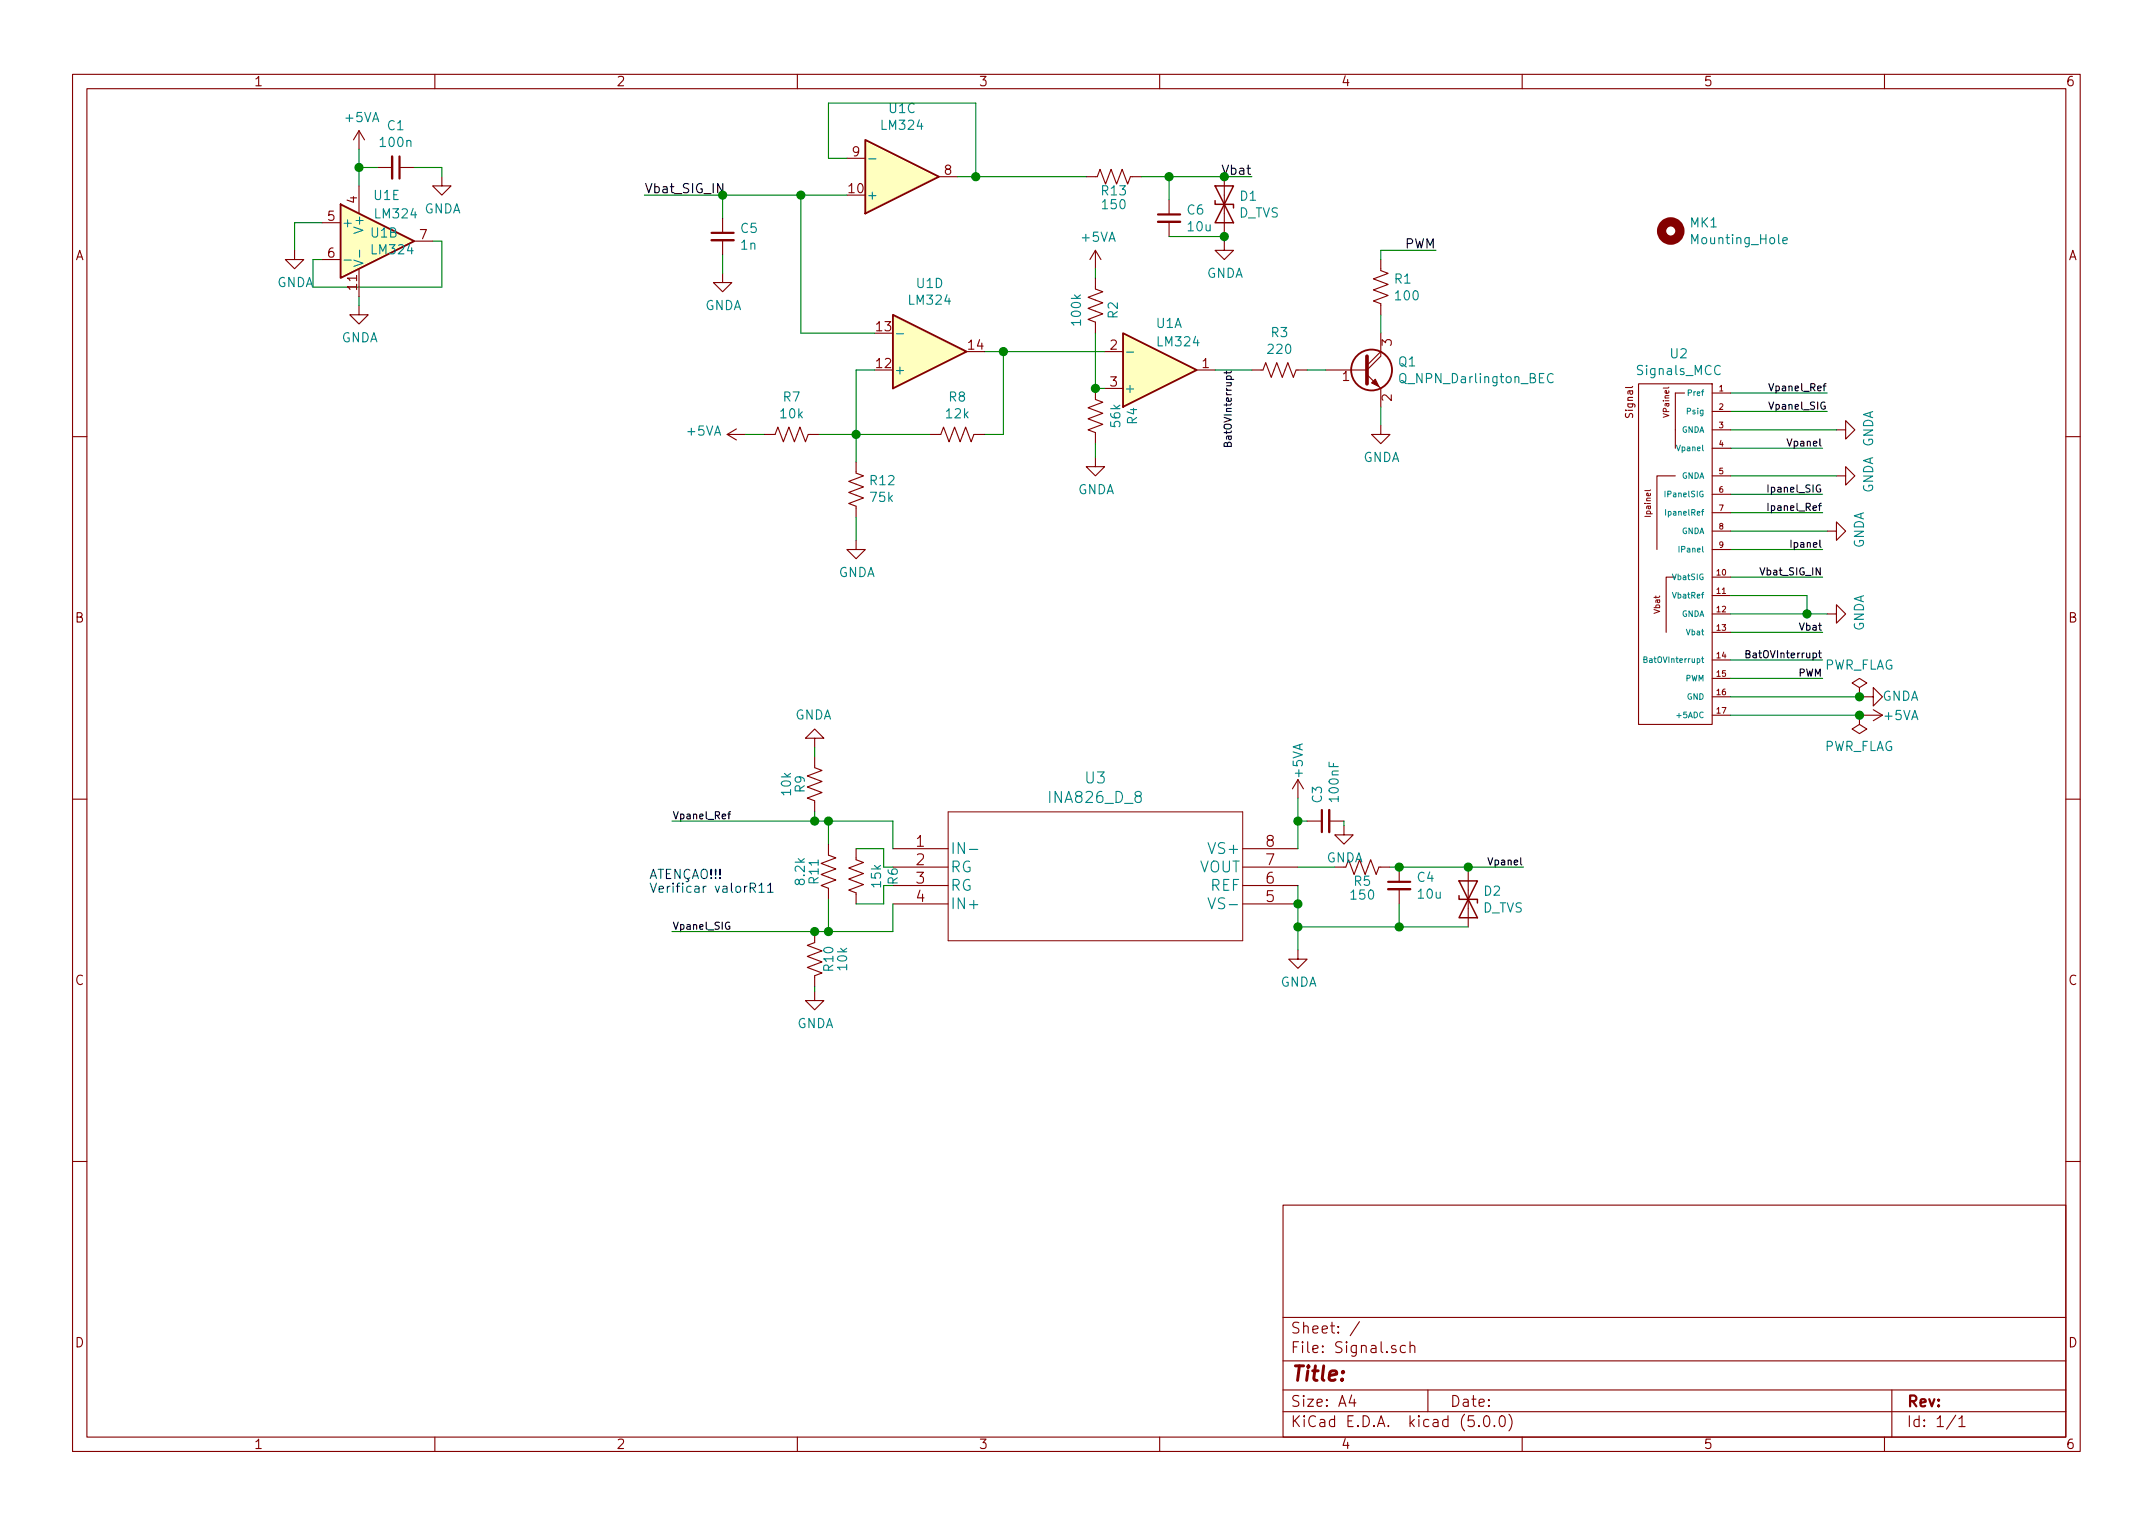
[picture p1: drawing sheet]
EESchema Schematic File Version 4
LIBS:Signal-cache
EELAYER 26 0
EELAYER END
$Descr A4 11693 8268
encoding utf-8
Sheet 1 1
Title ""
Date ""
Rev ""
Comp ""
Comment1 ""
Comment2 ""
Comment3 ""
Comment4 ""
$EndDescr
$Comp
L power:GNDA #PWR0134
U 1 1
P 9975 2325
F 0 "#PWR0134" H 9975 2075 50  0001 C CNN
F 1 "GNDA" H 9980 2152 50  0000 C CNN
F 2 "" H 9975 2325 50  0001 C CNN
F 3 "" H 9975 2325 50  0001 C CNN
	1    9975 2325
	0    -1   -1   0   
$EndComp
Wire Wire Line
	9975 2325 9400 2325
Wire Wire Line
	9900 2425 9400 2425
Wire Wire Line
	9900 2975 9400 2975
Wire Wire Line
	9900 2775 9400 2775
Wire Wire Line
	9900 2675 9400 2675
$Comp
L power:GNDA #PWR0135
U 1 1
P 9975 2575
F 0 "#PWR0135" H 9975 2325 50  0001 C CNN
F 1 "GNDA" H 9980 2402 50  0000 C CNN
F 2 "" H 9975 2575 50  0001 C CNN
F 3 "" H 9975 2575 50  0001 C CNN
	1    9975 2575
	0    -1   -1   0   
$EndComp
Wire Wire Line
	9975 2575 9400 2575
$Comp
L power:GNDA #PWR0136
U 1 1
P 9925 2875
F 0 "#PWR0136" H 9925 2625 50  0001 C CNN
F 1 "GNDA" H 9930 2702 50  0000 C CNN
F 2 "" H 9925 2875 50  0001 C CNN
F 3 "" H 9925 2875 50  0001 C CNN
	1    9925 2875
	0    -1   -1   0   
$EndComp
Wire Wire Line
	9925 2875 9400 2875
$Comp
L power:GNDA #PWR0137
U 1 1
P 9925 3325
F 0 "#PWR0137" H 9925 3075 50  0001 C CNN
F 1 "GNDA" H 9930 3152 50  0000 C CNN
F 2 "" H 9925 3325 50  0001 C CNN
F 3 "" H 9925 3325 50  0001 C CNN
	1    9925 3325
	0    -1   -1   0   
$EndComp
Wire Wire Line
	9925 2125 9400 2125
Wire Wire Line
	9925 2225 9400 2225
Wire Wire Line
	9900 3125 9400 3125
Wire Wire Line
	9900 3425 9400 3425
$Comp
L power:+5VA #PWR0138
U 1 1
P 10125 3875
F 0 "#PWR0138" H 10125 3725 50  0001 C CNN
F 1 "+5VA" V 10125 4075 50  0000 C CNN
F 2 "" H 10125 3875 50  0001 C CNN
F 3 "" H 10125 3875 50  0001 C CNN
	1    10125 3875
	0    1    1    0   
$EndComp
$Comp
L Signal-rescue:Signals_MCC-MCC18-Mcc18-rescue-Mcc18-rescue-Mcc18-rescue-Mcc18-rescue-MCC18-Signal-rescue U2
U 1 1
P 9300 2025
F 0 "U2" H 9119 2140 50  0000 C CNN
F 1 "Signals_MCC" H 9119 2049 50  0000 C CNN
F 2 "Bibliotecas:SignalsBarrapinosGrande" H 9300 2025 50  0001 C CNN
F 3 "" H 9300 2025 50  0001 C CNN
	1    9300 2025
	1    0    0    -1  
$EndComp
Wire Wire Line
	9400 3575 9900 3575
Wire Wire Line
	9400 3675 9900 3675
$Comp
L power:GNDA #PWR0139
U 1 1
P 10125 3775
F 0 "#PWR0139" H 10125 3525 50  0001 C CNN
F 1 "GNDA" V 10125 3575 50  0000 C CNN
F 2 "" H 10125 3775 50  0001 C CNN
F 3 "" H 10125 3775 50  0001 C CNN
	1    10125 3775
	0    -1   -1   0   
$EndComp
Wire Wire Line
	9400 3775 10100 3775
Wire Wire Line
	9400 3325 9815 3325
Wire Wire Line
	9400 3225 9815 3225
Wire Wire Line
	9815 3225 9815 3325
Connection ~ 9815 3325
Wire Wire Line
	9815 3325 9925 3325
$Comp
L Signal-rescue:Mounting_Hole-Mechanical MK1
U 1 1
P 9075 1245
F 0 "MK1" H 9175 1291 50  0000 L CNN
F 1 "Mounting_Hole" H 9175 1200 50  0000 L CNN
F 2 "MountingHole:MountingHole_2.2mm_M2_DIN965_Pad" H 9075 1245 50  0001 C CNN
F 3 "" H 9075 1245 50  0001 C CNN
	1    9075 1245
	1    0    0    -1  
$EndComp
Text Label 9925 2125 2    39   ~ 0
Vpanel_Ref
Text Label 9925 2225 2    39   ~ 0
Vpanel_SIG
Text Label 9900 2425 2    39   ~ 0
Vpanel
Text Label 9900 2675 2    39   ~ 0
Ipanel_SIG
Text Label 9900 2775 2    39   ~ 0
Ipanel_Ref
Text Label 9900 2975 2    39   ~ 0
Ipanel
Text Label 9900 3125 2    39   ~ 0
Vbat_SIG_IN
Text Label 9900 3575 2    39   ~ 0
BatOVInterrupt
Text Label 9900 3425 2    39   ~ 0
Vbat
Text Label 9900 3675 2    39   ~ 0
PWM
$Comp
L power:PWR_FLAG #FLG0101
U 1 1
P 10100 3775
F 0 "#FLG0101" H 10100 3850 50  0001 C CNN
F 1 "PWR_FLAG" H 10100 3949 50  0000 C CNN
F 2 "" H 10100 3775 50  0001 C CNN
F 3 "~" H 10100 3775 50  0001 C CNN
	1    10100 3775
	1    0    0    -1  
$EndComp
Connection ~ 10100 3775
Wire Wire Line
	10100 3775 10125 3775
$Comp
L power:PWR_FLAG #FLG0102
U 1 1
P 10100 3875
F 0 "#FLG0102" H 10100 3950 50  0001 C CNN
F 1 "PWR_FLAG" H 10100 4048 50  0000 C CNN
F 2 "" H 10100 3875 50  0001 C CNN
F 3 "~" H 10100 3875 50  0001 C CNN
	1    10100 3875
	-1   0    0    1   
$EndComp
Wire Wire Line
	10125 3875 10100 3875
Wire Wire Line
	9400 3875 10100 3875
Connection ~ 10100 3875
$Comp
L Signal-rescue:INA826_D_8-INA826AIDR U3
U 1 1
P 4850 4600
F 0 "U3" H 5950 4987 60  0000 C CNN
F 1 "INA826_D_8" H 5950 4881 60  0000 C CNN
F 2 "Package_SO:SOIC-8_3.9x4.9mm_P1.27mm" H 5950 4840 60  0001 C CNN
F 3 "" H 4850 4600 60  0000 C CNN
	1    4850 4600
	1    0    0    -1  
$EndComp
Wire Wire Line
	4850 4600 4850 4450
Wire Wire Line
	4850 4900 4850 5050
$Comp
L Device:R_US R6
U 1 1
P 4650 4750
F 0 "R6" V 4445 4750 50  0000 C CNN
F 1 "15k" V 4536 4750 50  0000 C CNN
F 2 "Resistor_SMD:R_0805_2012Metric_Pad1.15x1.40mm_HandSolder" V 4690 4740 50  0001 C CNN
F 3 "~" H 4650 4750 50  0001 C CNN
	1    4650 4750
	-1   0    0    1   
$EndComp
Wire Wire Line
	4800 4700 4850 4700
Wire Wire Line
	4800 4800 4850 4800
Wire Wire Line
	7050 4800 7050 4900
$Comp
L power:GNDA #PWR0102
U 1 1
P 7050 5150
F 0 "#PWR0102" H 7050 4900 50  0001 C CNN
F 1 "GNDA" H 7055 4977 50  0000 C CNN
F 2 "" H 7050 5150 50  0001 C CNN
F 3 "" H 7050 5150 50  0001 C CNN
	1    7050 5150
	1    0    0    -1  
$EndComp
Connection ~ 7050 4900
$Comp
L Device:R_US R5
U 1 1
P 7400 4700
F 0 "R5" V 7475 4700 50  0000 C CNN
F 1 "150" V 7550 4700 50  0000 C CNN
F 2 "Resistor_SMD:R_0805_2012Metric_Pad1.15x1.40mm_HandSolder" V 7440 4690 50  0001 C CNN
F 3 "~" H 7400 4700 50  0001 C CNN
	1    7400 4700
	0    1    1    0   
$EndComp
$Comp
L Device:C_Small C4
U 1 1
P 7600 4800
F 0 "C4" H 7692 4846 50  0000 L CNN
F 1 "10u" H 7692 4755 50  0000 L CNN
F 2 "Capacitor_SMD:C_2512_6332Metric_Pad1.52x3.35mm_HandSolder" H 7600 4800 50  0001 C CNN
F 3 "~" H 7600 4800 50  0001 C CNN
	1    7600 4800
	1    0    0    -1  
$EndComp
Wire Wire Line
	7550 4700 7600 4700
Wire Wire Line
	7050 4700 7250 4700
$Comp
L power:+5VA #PWR0106
U 1 1
P 7050 4325
F 0 "#PWR0106" H 7050 4175 50  0001 C CNN
F 1 "+5VA" V 7050 4525 50  0000 C CNN
F 2 "" H 7050 4325 50  0001 C CNN
F 3 "" H 7050 4325 50  0001 C CNN
	1    7050 4325
	1    0    0    -1  
$EndComp
Text Label 8275 4700 2    39   ~ 0
Vpanel
Connection ~ 7600 4700
Text Label 3975 4450 2    39   ~ 0
Vpanel_Ref
Text Label 3975 5050 2    39   ~ 0
Vpanel_SIG
Wire Wire Line
	4800 4800 4800 4900
Wire Wire Line
	4800 4900 4650 4900
Wire Wire Line
	4650 4600 4800 4600
Wire Wire Line
	4800 4600 4800 4700
$Comp
L Device:C_Small C3
U 1 1
P 7200 4450
F 0 "C3" H 7292 4496 50  0000 L CNN
F 1 "100nF" H 7292 4405 50  0000 L CNN
F 2 "Capacitor_SMD:C_0805_2012Metric_Pad1.15x1.40mm_HandSolder" H 7200 4450 50  0001 C CNN
F 3 "~" H 7200 4450 50  0001 C CNN
	1    7200 4450
	0    -1   -1   0   
$EndComp
Wire Wire Line
	7050 4325 7050 4450
Wire Wire Line
	7100 4450 7050 4450
Connection ~ 7050 4450
Wire Wire Line
	7050 4450 7050 4600
$Comp
L power:GNDA #PWR0108
U 1 1
P 7300 4475
F 0 "#PWR0108" H 7300 4225 50  0001 C CNN
F 1 "GNDA" H 7305 4302 50  0000 C CNN
F 2 "" H 7300 4475 50  0001 C CNN
F 3 "" H 7300 4475 50  0001 C CNN
	1    7300 4475
	1    0    0    -1  
$EndComp
Wire Wire Line
	7300 4475 7300 4450
$Comp
L Device:R_US R9
U 1 1
P 4425 4250
F 0 "R9" V 4500 4250 50  0000 C CNN
F 1 "10k" V 4575 4250 50  0000 C CNN
F 2 "Resistor_SMD:R_0805_2012Metric_Pad1.15x1.40mm_HandSolder" V 4465 4240 50  0001 C CNN
F 3 "~" H 4425 4250 50  0001 C CNN
	1    4425 4250
	-1   0    0    1   
$EndComp
$Comp
L power:GNDA #PWR0109
U 1 1
P 4425 4050
F 0 "#PWR0109" H 4425 3800 50  0001 C CNN
F 1 "GNDA" H 4430 3877 50  0000 C CNN
F 2 "" H 4425 4050 50  0001 C CNN
F 3 "" H 4425 4050 50  0001 C CNN
	1    4425 4050
	-1   0    0    1   
$EndComp
$Comp
L Device:R_US R10
U 1 1
P 4425 5200
F 0 "R10" V 4500 5200 50  0000 C CNN
F 1 "10k" V 4575 5200 50  0000 C CNN
F 2 "Resistor_SMD:R_0805_2012Metric_Pad1.15x1.40mm_HandSolder" V 4465 5190 50  0001 C CNN
F 3 "~" H 4425 5200 50  0001 C CNN
	1    4425 5200
	1    0    0    1   
$EndComp
$Comp
L power:GNDA #PWR0110
U 1 1
P 4425 5375
F 0 "#PWR0110" H 4425 5125 50  0001 C CNN
F 1 "GNDA" H 4430 5202 50  0000 C CNN
F 2 "" H 4425 5375 50  0001 C CNN
F 3 "" H 4425 5375 50  0001 C CNN
	1    4425 5375
	1    0    0    -1  
$EndComp
Wire Wire Line
	4425 5375 4425 5350
Wire Wire Line
	4425 4100 4425 4050
Wire Wire Line
	4425 4400 4425 4450
Connection ~ 4425 4450
Wire Wire Line
	4425 4450 4500 4450
$Comp
L Device:R_US R11
U 1 1
P 4500 4725
F 0 "R11" V 4575 4725 50  0000 C CNN
F 1 "8.2k" V 4650 4725 50  0000 C CNN
F 2 "Resistor_SMD:R_0805_2012Metric_Pad1.15x1.40mm_HandSolder" V 4540 4715 50  0001 C CNN
F 3 "~" H 4500 4725 50  0001 C CNN
	1    4500 4725
	-1   0    0    1   
$EndComp
Wire Wire Line
	4500 4575 4500 4450
Connection ~ 4500 4450
Wire Wire Line
	4500 4450 4850 4450
Wire Wire Line
	4500 4875 4500 5050
Wire Wire Line
	4500 5050 4850 5050
Wire Wire Line
	3650 4450 4425 4450
Wire Wire Line
	3650 5050 4425 5050
Connection ~ 4500 5050
Connection ~ 4425 5050
Wire Wire Line
	4425 5050 4500 5050
$Comp
L Amplifier_Operational:LM324 U1
U 3 1
P 4900 950
F 0 "U1" H 4900 583 50  0000 C CNN
F 1 "LM324" H 4900 674 50  0000 C CNN
F 2 "Package_SO:SOIC-14_3.9x8.7mm_P1.27mm" H 4850 1050 50  0001 C CNN
F 3 "http://www.ti.com/lit/ds/symlink/lm2902-n.pdf" H 4950 1150 50  0001 C CNN
	3    4900 950 
	1    0    0    1   
$EndComp
Wire Wire Line
	4600 850  4500 850 
Wire Wire Line
	4500 850  4500 550 
Wire Wire Line
	4500 550  5300 550 
Wire Wire Line
	5300 550  5300 950 
Wire Wire Line
	5300 950  5200 950 
Connection ~ 5300 950 
Text Label 3500 1050 0    50   ~ 0
Vbat_SIG_IN
Text Label 6800 950  2    50   ~ 0
Vbat
$Comp
L Amplifier_Operational:LM324 U1
U 4 1
P 5050 1900
F 0 "U1" H 5050 1533 50  0000 C CNN
F 1 "LM324" H 5050 1624 50  0000 C CNN
F 2 "Package_SO:SOIC-14_3.9x8.7mm_P1.27mm" H 5000 2000 50  0001 C CNN
F 3 "http://www.ti.com/lit/ds/symlink/lm2902-n.pdf" H 5100 2100 50  0001 C CNN
	4    5050 1900
	1    0    0    1   
$EndComp
$Comp
L Device:R_US R8
U 1 1
P 5200 2350
F 0 "R8" V 4995 2350 50  0000 C CNN
F 1 "12k" V 5086 2350 50  0000 C CNN
F 2 "Resistor_SMD:R_0805_2012Metric_Pad1.15x1.40mm_HandSolder" V 5240 2340 50  0001 C CNN
F 3 "~" H 5200 2350 50  0001 C CNN
	1    5200 2350
	0    1    1    0   
$EndComp
$Comp
L Device:R_US R7
U 1 1
P 4300 2350
F 0 "R7" V 4095 2350 50  0000 C CNN
F 1 "10k" V 4186 2350 50  0000 C CNN
F 2 "Resistor_SMD:R_0805_2012Metric_Pad1.15x1.40mm_HandSolder" V 4340 2340 50  0001 C CNN
F 3 "~" H 4300 2350 50  0001 C CNN
	1    4300 2350
	0    1    1    0   
$EndComp
$Comp
L Device:R_US R12
U 1 1
P 4650 2650
F 0 "R12" H 4582 2604 50  0000 R CNN
F 1 "75k" H 4582 2695 50  0000 R CNN
F 2 "Resistor_SMD:R_0805_2012Metric_Pad1.15x1.40mm_HandSolder" V 4690 2640 50  0001 C CNN
F 3 "~" H 4650 2650 50  0001 C CNN
	1    4650 2650
	-1   0    0    1   
$EndComp
$Comp
L power:+5VA #PWR08
U 1 1
P 4050 2350
F 0 "#PWR08" H 4050 2200 50  0001 C CNN
F 1 "+5VA" V 4065 2477 50  0000 L CNN
F 2 "" H 4050 2350 50  0001 C CNN
F 3 "" H 4050 2350 50  0001 C CNN
	1    4050 2350
	0    -1   -1   0   
$EndComp
Wire Wire Line
	4450 2350 4650 2350
Wire Wire Line
	4650 2350 4650 2500
Wire Wire Line
	4050 2350 4150 2350
Wire Wire Line
	5050 2350 4650 2350
Connection ~ 4650 2350
Wire Wire Line
	5350 2350 5450 2350
Wire Wire Line
	5450 2350 5450 1900
Wire Wire Line
	5450 1900 5350 1900
Wire Wire Line
	4750 2000 4650 2000
Wire Wire Line
	4650 2000 4650 2350
$Comp
L Device:R_US R3
U 1 1
P 6950 2000
F 0 "R3" V 6745 2000 50  0000 C CNN
F 1 "220" V 6836 2000 50  0000 C CNN
F 2 "Resistor_SMD:R_0805_2012Metric_Pad1.15x1.40mm_HandSolder" V 6990 1990 50  0001 C CNN
F 3 "~" H 6950 2000 50  0001 C CNN
	1    6950 2000
	0    1    1    0   
$EndComp
$Comp
L Device:Q_NPN_Darlington_BEC Q1
U 1 1
P 7400 2000
F 0 "Q1" H 7591 2046 50  0000 L CNN
F 1 "Q_NPN_Darlington_BEC" H 7591 1955 50  0000 L CNN
F 2 "Package_TO_SOT_SMD:SOT-23" H 7600 2100 50  0001 C CNN
F 3 "~" H 7400 2000 50  0001 C CNN
	1    7400 2000
	1    0    0    -1  
$EndComp
$Comp
L power:GNDA #PWR07
U 1 1
P 7500 2300
F 0 "#PWR07" H 7500 2050 50  0001 C CNN
F 1 "GNDA" H 7505 2127 50  0000 C CNN
F 2 "" H 7500 2300 50  0001 C CNN
F 3 "" H 7500 2300 50  0001 C CNN
	1    7500 2300
	1    0    0    -1  
$EndComp
Wire Wire Line
	7500 2300 7500 2200
Wire Wire Line
	7500 1350 7800 1350
Text Label 7800 1350 2    50   ~ 0
PWM
Wire Wire Line
	1750 1400 1700 1400
Wire Wire Line
	1700 1400 1700 1550
Wire Wire Line
	1700 1550 2400 1550
Wire Wire Line
	2400 1550 2400 1300
Wire Wire Line
	2400 1300 2350 1300
Wire Wire Line
	1600 1200 1600 1350
Wire Wire Line
	1600 1200 1750 1200
$Comp
L power:GNDA #PWR03
U 1 1
P 1600 1350
F 0 "#PWR03" H 1600 1100 50  0001 C CNN
F 1 "GNDA" H 1605 1177 50  0000 C CNN
F 2 "" H 1600 1350 50  0001 C CNN
F 3 "" H 1600 1350 50  0001 C CNN
	1    1600 1350
	1    0    0    -1  
$EndComp
$Comp
L Device:R_US R1
U 1 1
P 7500 1550
F 0 "R1" H 7568 1596 50  0000 L CNN
F 1 "100" H 7568 1505 50  0000 L CNN
F 2 "Resistor_SMD:R_0805_2012Metric_Pad1.15x1.40mm_HandSolder" V 7540 1540 50  0001 C CNN
F 3 "~" H 7500 1550 50  0001 C CNN
	1    7500 1550
	1    0    0    -1  
$EndComp
Wire Wire Line
	7500 1700 7500 1800
Wire Wire Line
	7500 1400 7500 1350
Wire Wire Line
	7100 2000 7200 2000
$Comp
L Amplifier_Operational:LM324 U1
U 1 1
P 6300 2000
F 0 "U1" H 6350 1750 50  0000 C CNN
F 1 "LM324" H 6400 1850 50  0000 C CNN
F 2 "Package_SO:SOIC-14_3.9x8.7mm_P1.27mm" H 6250 2100 50  0001 C CNN
F 3 "http://www.ti.com/lit/ds/symlink/lm2902-n.pdf" H 6350 2200 50  0001 C CNN
	1    6300 2000
	1    0    0    1   
$EndComp
$Comp
L Device:R_US R4
U 1 1
P 5950 2250
F 0 "R4" V 5745 2250 50  0000 C CNN
F 1 "56k" V 5836 2250 50  0000 C CNN
F 2 "Resistor_SMD:R_0805_2012Metric_Pad1.15x1.40mm_HandSolder" V 5990 2240 50  0001 C CNN
F 3 "~" H 5950 2250 50  0001 C CNN
	1    5950 2250
	-1   0    0    1   
$EndComp
Connection ~ 5450 1900
$Comp
L Device:C_Small C1
U 1 1
P 2150 900
F 0 "C1" V 1921 900 50  0000 C CNN
F 1 "100n" V 2012 900 50  0000 C CNN
F 2 "Capacitor_SMD:C_0805_2012Metric_Pad1.15x1.40mm_HandSolder" H 2150 900 50  0001 C CNN
F 3 "~" H 2150 900 50  0001 C CNN
	1    2150 900 
	0    1    1    0   
$EndComp
$Comp
L power:GNDA #PWR06
U 1 1
P 1950 1650
F 0 "#PWR06" H 1950 1400 50  0001 C CNN
F 1 "GNDA" H 1955 1477 50  0000 C CNN
F 2 "" H 1950 1650 50  0001 C CNN
F 3 "" H 1950 1650 50  0001 C CNN
	1    1950 1650
	1    0    0    -1  
$EndComp
$Comp
L power:GNDA #PWR02
U 1 1
P 2400 950
F 0 "#PWR02" H 2400 700 50  0001 C CNN
F 1 "GNDA" H 2405 777 50  0000 C CNN
F 2 "" H 2400 950 50  0001 C CNN
F 3 "" H 2400 950 50  0001 C CNN
	1    2400 950 
	1    0    0    -1  
$EndComp
$Comp
L power:+5VA #PWR01
U 1 1
P 1950 800
F 0 "#PWR01" H 1950 650 50  0001 C CNN
F 1 "+5VA" H 1965 973 50  0000 C CNN
F 2 "" H 1950 800 50  0001 C CNN
F 3 "" H 1950 800 50  0001 C CNN
	1    1950 800 
	1    0    0    -1  
$EndComp
Wire Wire Line
	1950 800  1950 900 
Wire Wire Line
	2050 900  1950 900 
Connection ~ 1950 900 
Wire Wire Line
	1950 900  1950 1000
Wire Wire Line
	2250 900  2400 900 
Wire Wire Line
	2400 900  2400 950 
Wire Wire Line
	1950 1650 1950 1600
Wire Wire Line
	3500 1050 3925 1050
Wire Wire Line
	4350 1050 4350 1800
Connection ~ 4350 1050
Wire Wire Line
	4350 1050 4600 1050
Wire Wire Line
	4350 1800 4750 1800
Wire Wire Line
	6600 2000 6800 2000
$Comp
L Device:R_US R2
U 1 1
P 5950 1650
F 0 "R2" V 5850 1675 50  0000 C CNN
F 1 "100k" V 6050 1675 50  0000 C CNN
F 2 "Resistor_SMD:R_0805_2012Metric_Pad1.15x1.40mm_HandSolder" V 5990 1640 50  0001 C CNN
F 3 "~" H 5950 1650 50  0001 C CNN
	1    5950 1650
	-1   0    0    1   
$EndComp
Wire Wire Line
	5950 2100 6000 2100
Wire Wire Line
	5950 2100 5950 1800
Connection ~ 5950 2100
$Comp
L power:+5VA #PWR04
U 1 1
P 5950 1450
F 0 "#PWR04" H 5950 1300 50  0001 C CNN
F 1 "+5VA" H 5965 1623 50  0000 C CNN
F 2 "" H 5950 1450 50  0001 C CNN
F 3 "" H 5950 1450 50  0001 C CNN
	1    5950 1450
	1    0    0    -1  
$EndComp
Wire Wire Line
	5950 1450 5950 1500
$Comp
L power:GNDA #PWR09
U 1 1
P 5950 2475
F 0 "#PWR09" H 5950 2225 50  0001 C CNN
F 1 "GNDA" H 5955 2302 50  0000 C CNN
F 2 "" H 5950 2475 50  0001 C CNN
F 3 "" H 5950 2475 50  0001 C CNN
	1    5950 2475
	1    0    0    -1  
$EndComp
Wire Wire Line
	5950 2475 5950 2400
$Comp
L Device:C_Small C5
U 1 1
P 3925 1275
F 0 "C5" H 4017 1321 50  0000 L CNN
F 1 "1n" H 4017 1230 50  0000 L CNN
F 2 "Capacitor_SMD:C_0805_2012Metric_Pad1.15x1.40mm_HandSolder" H 3925 1275 50  0001 C CNN
F 3 "~" H 3925 1275 50  0001 C CNN
	1    3925 1275
	1    0    0    -1  
$EndComp
Wire Wire Line
	3925 1175 3925 1050
Connection ~ 3925 1050
Wire Wire Line
	3925 1050 4350 1050
$Comp
L power:GNDA #PWR05
U 1 1
P 3925 1475
F 0 "#PWR05" H 3925 1225 50  0001 C CNN
F 1 "GNDA" H 3930 1302 50  0000 C CNN
F 2 "" H 3925 1475 50  0001 C CNN
F 3 "" H 3925 1475 50  0001 C CNN
	1    3925 1475
	1    0    0    -1  
$EndComp
Wire Wire Line
	3925 1475 3925 1375
$Comp
L power:GNDA #PWR010
U 1 1
P 4650 2925
F 0 "#PWR010" H 4650 2675 50  0001 C CNN
F 1 "GNDA" H 4655 2752 50  0000 C CNN
F 2 "" H 4650 2925 50  0001 C CNN
F 3 "" H 4650 2925 50  0001 C CNN
	1    4650 2925
	1    0    0    -1  
$EndComp
Wire Wire Line
	4650 2800 4650 2925
Wire Wire Line
	5450 1900 6000 1900
Text Notes 3525 4850 0    50   ~ 0
ATENÇAO!!! \nVerificar valorR11\n
$Comp
L Amplifier_Operational:LM324 U1
U 2 1
P 2050 1300
F 0 "U1" H 2008 1346 50  0000 L CNN
F 1 "LM324" H 2008 1255 50  0000 L CNN
F 2 "Package_SO:SOIC-14_3.9x8.7mm_P1.27mm" H 2000 1400 50  0001 C CNN
F 3 "http://www.ti.com/lit/ds/symlink/lm2902-n.pdf" H 2100 1500 50  0001 C CNN
	2    2050 1300
	1    0    0    -1  
$EndComp
$Comp
L Amplifier_Operational:LM324 U1
U 5 1
P 2050 1300
F 0 "U1" H 2100 1550 50  0000 C CNN
F 1 "LM324" H 2150 1450 50  0000 C CNN
F 2 "Package_SO:SOIC-14_3.9x8.7mm_P1.27mm" H 2000 1400 50  0001 C CNN
F 3 "http://www.ti.com/lit/ds/symlink/lm2902-n.pdf" H 2100 1500 50  0001 C CNN
	5    2050 1300
	1    0    0    -1  
$EndComp
Text Label 6700 2000 3    39   ~ 0
BatOVInterrupt
$Comp
L Device:D_TVS D2
U 1 1
P 7975 4875
F 0 "D2" V 7929 4954 50  0000 L CNN
F 1 "D_TVS" V 8020 4954 50  0000 L CNN
F 2 "Diode_SMD:D_0805_2012Metric_Castellated" H 7975 4875 50  0001 C CNN
F 3 "~" H 7975 4875 50  0001 C CNN
	1    7975 4875
	0    1    1    0   
$EndComp
Wire Wire Line
	7975 4700 7975 4725
Wire Wire Line
	7600 4700 7975 4700
Wire Wire Line
	7975 5025 7600 5025
Wire Wire Line
	7050 4900 7050 5025
Connection ~ 7050 5025
Wire Wire Line
	7050 5025 7050 5150
Wire Wire Line
	7600 4900 7600 5025
Connection ~ 7600 5025
Wire Wire Line
	7600 5025 7050 5025
Wire Wire Line
	7975 4700 8275 4700
Connection ~ 7975 4700
$Comp
L Device:D_TVS D1
U 1 1
P 6650 1100
F 0 "D1" V 6604 1179 50  0000 L CNN
F 1 "D_TVS" V 6695 1179 50  0000 L CNN
F 2 "Diode_SMD:D_0805_2012Metric_Castellated" H 6650 1100 50  0001 C CNN
F 3 "~" H 6650 1100 50  0001 C CNN
	1    6650 1100
	0    1    1    0   
$EndComp
$Comp
L power:GNDA #PWR0101
U 1 1
P 6650 1300
F 0 "#PWR0101" H 6650 1050 50  0001 C CNN
F 1 "GNDA" H 6655 1127 50  0000 C CNN
F 2 "" H 6650 1300 50  0001 C CNN
F 3 "" H 6650 1300 50  0001 C CNN
	1    6650 1300
	1    0    0    -1  
$EndComp
Wire Wire Line
	6650 1300 6650 1275
$Comp
L Device:C_Small C6
U 1 1
P 6350 1175
F 0 "C6" H 6442 1221 50  0000 L CNN
F 1 "10u" H 6442 1130 50  0000 L CNN
F 2 "Capacitor_SMD:C_2512_6332Metric_Pad1.52x3.35mm_HandSolder" H 6350 1175 50  0001 C CNN
F 3 "~" H 6350 1175 50  0001 C CNN
	1    6350 1175
	1    0    0    -1  
$EndComp
$Comp
L Device:R_US R13
U 1 1
P 6050 950
F 0 "R13" V 6125 950 50  0000 C CNN
F 1 "150" V 6200 950 50  0000 C CNN
F 2 "Resistor_SMD:R_0805_2012Metric_Pad1.15x1.40mm_HandSolder" V 6090 940 50  0001 C CNN
F 3 "~" H 6050 950 50  0001 C CNN
	1    6050 950 
	0    1    1    0   
$EndComp
Wire Wire Line
	5300 950  5900 950 
Wire Wire Line
	6200 950  6350 950 
Connection ~ 6650 950 
Wire Wire Line
	6650 950  6800 950 
Wire Wire Line
	6350 1075 6350 950 
Connection ~ 6350 950 
Wire Wire Line
	6350 950  6650 950 
Wire Wire Line
	6350 1275 6650 1275
Connection ~ 6650 1275
Wire Wire Line
	6650 1275 6650 1250
$EndSCHEMATC
